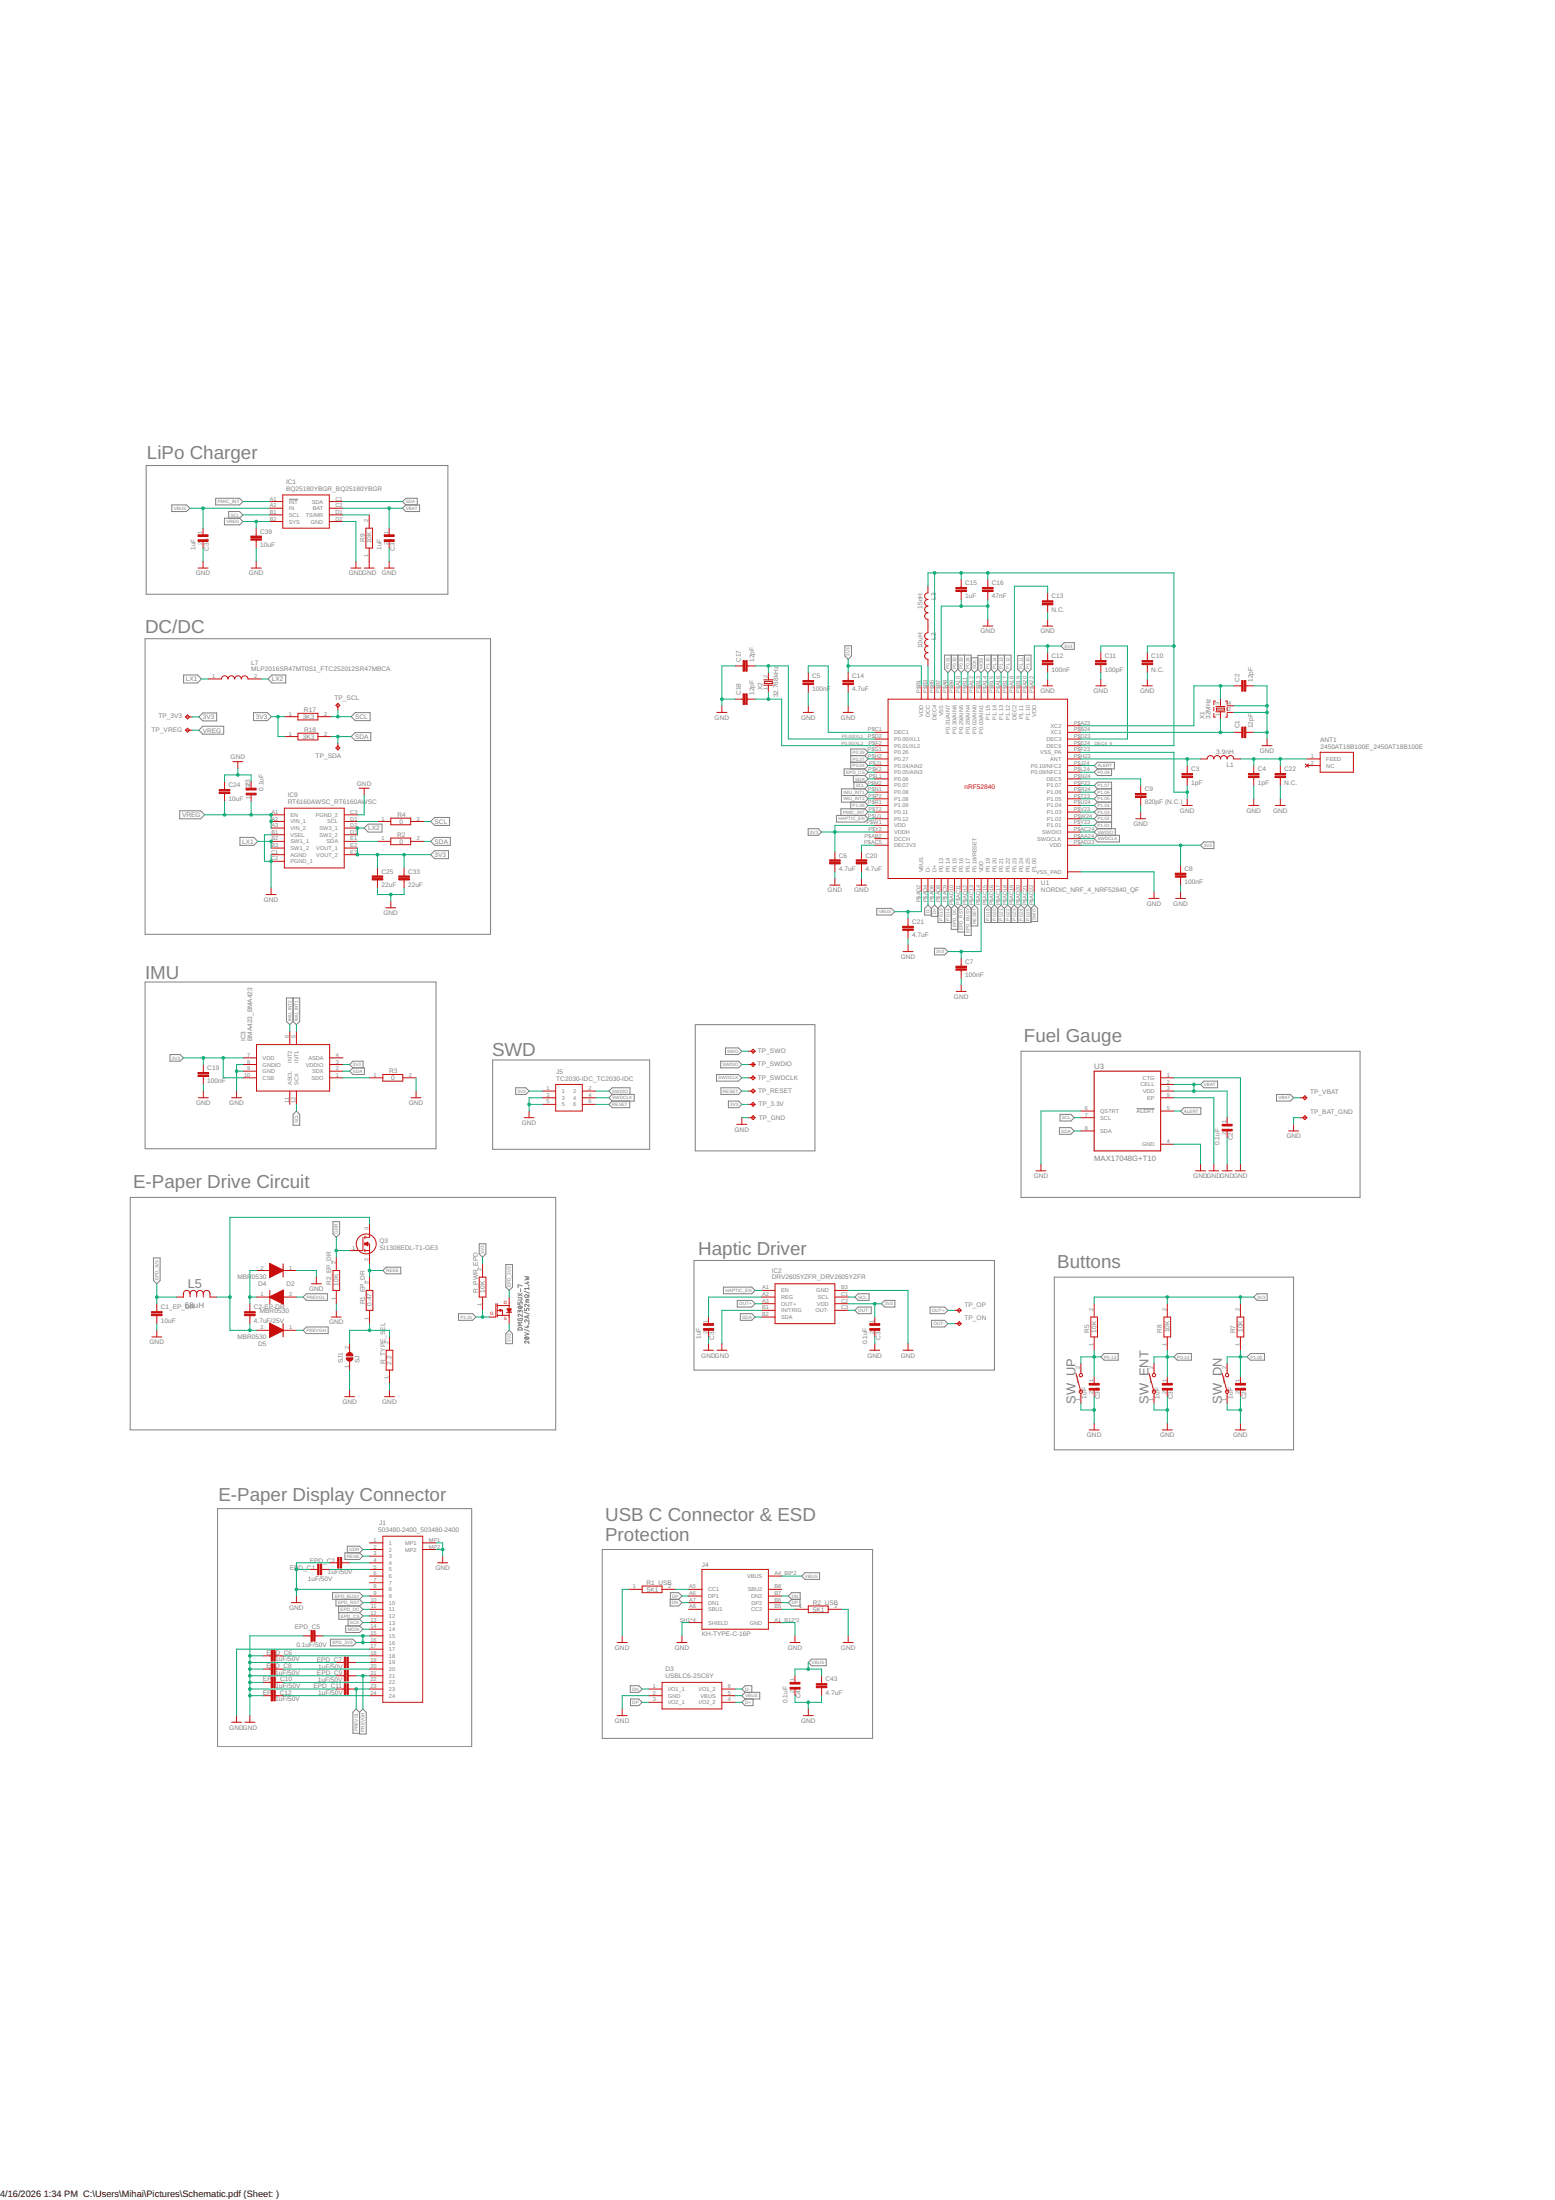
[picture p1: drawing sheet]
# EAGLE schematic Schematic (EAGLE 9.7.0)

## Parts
ANT1  2450AT18B100E_2450AT18B100E  [2450AT18B100E_ANTC3216X140N]
C1  12pF  NORDIC_NRF_3_CAPACITOR_0201_L  [NORDIC_NRF_3_RESC0201_L]
C1_EP_DR  10uF  NORDIC_NRF_3_CAPACITOR_0402_L  [NORDIC_NRF_3_RESC0402_L]
C2  12pF  NORDIC_NRF_3_CAPACITOR_0201_L  [NORDIC_NRF_3_RESC0201_L]
C2-EP-DR  4.7uF/25V  NORDIC_NRF_3_CAPACITOR_0402_L  [NORDIC_NRF_3_RESC0402_L]
C3  1pF  NORDIC_NRF_3_CAPACITOR_0201_L  [NORDIC_NRF_3_RESC0201_L]
C4  1pF  NORDIC_NRF_3_CAPACITOR_0201_L  [NORDIC_NRF_3_RESC0201_L]
C5  100nF  NORDIC_NRF_3_CAPACITOR_0201_L  [NORDIC_NRF_3_RESC0201_L]
C6  4.7uF  NORDIC_NRF_3_CAPACITOR_0402_L  [NORDIC_NRF_3_RESC0402_L]
C7  100nF  NORDIC_NRF_3_CAPACITOR_0201_L  [NORDIC_NRF_3_RESC0201_L]
C8  100nF  NORDIC_NRF_3_CAPACITOR_0201_L  [NORDIC_NRF_3_RESC0201_L]
C9  820pF (N.C.)  NORDIC_NRF_3_CAPACITOR_0201_L  [NORDIC_NRF_3_RESC0201_L]
C10  N.C.  NORDIC_NRF_3_CAPACITOR_0201_L  [NORDIC_NRF_3_RESC0201_L]
C11  100pF  NORDIC_NRF_3_CAPACITOR_0201_L  [NORDIC_NRF_3_RESC0201_L]
C12  100nF  NORDIC_NRF_3_CAPACITOR_0201_L  [NORDIC_NRF_3_RESC0201_L]
C13  N.C.  NORDIC_NRF_3_CAPACITOR_0201_L  [NORDIC_NRF_3_RESC0201_L]
C14  4.7uF  NORDIC_NRF_3_CAPACITOR_0402_L  [NORDIC_NRF_3_RESC0402_L]
C15  1uF  NORDIC_NRF_3_CAPACITOR_0402_L  [NORDIC_NRF_3_RESC0402_L]
C16  47nF  NORDIC_NRF_3_CAPACITOR_0201_L  [NORDIC_NRF_3_RESC0201_L]
C17  12pF  NORDIC_NRF_3_CAPACITOR_0201_L  [NORDIC_NRF_3_RESC0201_L]
C18  12pF  NORDIC_NRF_3_CAPACITOR_0201_L  [NORDIC_NRF_3_RESC0201_L]
C19  100nF  NORDIC_NRF_3_CAPACITOR_0201_L  [NORDIC_NRF_3_RESC0201_L]
C20  4.7uF  NORDIC_NRF_3_CAPACITOR_0402_L  [NORDIC_NRF_3_RESC0402_L]
C21  4.7uF  NORDIC_NRF_3_CAPACITOR_0402_L  [NORDIC_NRF_3_RESC0402_L]
C22  N.C.  NORDIC_NRF_3_CAPACITOR_0201_L  [NORDIC_NRF_3_RESC0201_L]
C23  0.1uF  GRM011R60J152KE01L_2_GRM011R60J152KE01L  [GRM011R60J152KE01L_2_CAPC0201X13N]
C24  10uF  NORDIC_NRF_3_CAPACITOR_0402_L  [NORDIC_NRF_3_RESC0402_L]
C25  22uF  NORDIC_NRF_3_CAPACITOR_0402_L  [NORDIC_NRF_3_RESC0402_L]
C27  0.1uF  GRM011R60J152KE01L_2_GRM011R60J152KE01L  [GRM011R60J152KE01L_2_CAPC0201X13N]
C29  1uF  GRM011R60J152KE01L_2_GRM011R60J152KE01L  [GRM011R60J152KE01L_2_CAPC0201X13N]
C30  1uF  GRM011R60J152KE01L_2_GRM011R60J152KE01L  [GRM011R60J152KE01L_2_CAPC0201X13N]
C31  1uF  GRM011R60J152KE01L_2_GRM011R60J152KE01L  [GRM011R60J152KE01L_2_CAPC0201X13N]
C32  1uF  GRM011R60J152KE01L_2_GRM011R60J152KE01L  [GRM011R60J152KE01L_2_CAPC0201X13N]
C33  22uF  NORDIC_NRF_3_CAPACITOR_0402_L  [NORDIC_NRF_3_RESC0402_L]
C34  0.1uF  GRM011R60J152KE01L_2_GRM011R60J152KE01L  [GRM011R60J152KE01L_2_CAPC0201X13N]
C37  1uF  GRM011R60J152KE01L_2_GRM011R60J152KE01L  [GRM011R60J152KE01L_2_CAPC0201X13N]
C38  1uF  GRM011R60J152KE01L_2_GRM011R60J152KE01L  [GRM011R60J152KE01L_2_CAPC0201X13N]
C39  10uF  NORDIC_NRF_3_CAPACITOR_0402_L  [NORDIC_NRF_3_RESC0402_L]
C42  0.1uF  GRM011R60J152KE01L_2_GRM011R60J152KE01L  [GRM011R60J152KE01L_2_CAPC0201X13N]
C43  4.7uF  NORDIC_NRF_3_CAPACITOR_0402_L  [NORDIC_NRF_3_RESC0402_L]
D2  MBR0530  ESP32_C6_LIBRARY_5_MBR0530  [ESP32_C6_LIBRARY_5_SOD3716X135N]
D3  USBLC6-2SC6Y  ESP32_C6_LIBRARY_3_USBLC6-2SC6Y  [ESP32_C6_LIBRARY_3_SOT95P280X145-6N]
D4  MBR0530  ESP32_C6_LIBRARY_5_MBR0530  [ESP32_C6_LIBRARY_5_SOD3716X135N]
D5  MBR0530  ESP32_C6_LIBRARY_5_MBR0530  [ESP32_C6_LIBRARY_5_SOD3716X135N]
DMG2305UX-7  20V/4.2A/52mΩ/1.4W  ESP32_C6_LIBRARY_4_ESP32_WROVER_SPARKFUN-DISCRETESEMI_MOSFET_PCH-DMG2305UX-7  [ESP32_C6_LIBRARY_4_ESP32_C6_LIBRARY_4_ESP32_C6_LIBRARY_4_ESP32_C6_LIBRARY_4_ESP32_WROVER_SPARKFUN-DISCRETESEMI_SOT23-3]
EPD_C1  1uF/50V  NORDIC_NRF_3_CAPACITOR_0402_L  [NORDIC_NRF_3_RESC0402_L]
EPD_C2  1uF/50V  NORDIC_NRF_3_CAPACITOR_0402_L  [NORDIC_NRF_3_RESC0402_L]
EPD_C5  0.1uF/50V  NORDIC_NRF_3_CAPACITOR_0201_L  [NORDIC_NRF_3_RESC0201_L]
EPD_C6  1uF/50V  NORDIC_NRF_3_CAPACITOR_0402_L  [NORDIC_NRF_3_RESC0402_L]
EPD_C7  1uF/50V  NORDIC_NRF_3_CAPACITOR_0402_L  [NORDIC_NRF_3_RESC0402_L]
EPD_C8  1uF/50V  NORDIC_NRF_3_CAPACITOR_0402_L  [NORDIC_NRF_3_RESC0402_L]
EPD_C9  1uF/50V  NORDIC_NRF_3_CAPACITOR_0402_L  [NORDIC_NRF_3_RESC0402_L]
EPD_C10  1uF/50V  NORDIC_NRF_3_CAPACITOR_0402_L  [NORDIC_NRF_3_RESC0402_L]
EPD_C11  1uF/50V  NORDIC_NRF_3_CAPACITOR_0402_L  [NORDIC_NRF_3_RESC0402_L]
EPD_C12  1uF/50V  NORDIC_NRF_3_CAPACITOR_0402_L  [NORDIC_NRF_3_RESC0402_L]
IC1  BQ25180YBGR_BQ25180YBGR  [BQ25180YBGR_BGA8C40P2X4_100X155X50]
IC2  DRV2605YZFR_DRV2605YZFR  [DRV2605YZFR_BGA9C50P3X3_144X144X62]
IC3  BMA423_BMA423  [BMA423_BMA423]
IC9  RT6160AWSC_RT6160AWSC  [RT6160AWSC_BGA15C40P3X5_140X230X60]
J1  503480-2400_503480-2400  [503480-2400_5034802400]
J4  KH-TYPE-C-16P  KH-TYPE-C-16P_KH-TYPE-C-16P  [KH-TYPE-C-16P_KINGHELM_KH-TYPE-C-16P]
J5  TC2030-IDC_TC2030-IDC  [TC2030-IDC_TC2030IDC]
L1  3.9nH  NORDIC_NRF_2_INDUCTOR_0201_L  [NORDIC_NRF_2_RESC0201_L]
L2  10uH  NORDIC_NRF_2_INDUCTOR_0402_L  [NORDIC_NRF_2_RESC0402_L]
L3  15nH  NORDIC_NRF_2_INDUCTOR_0201_L  [NORDIC_NRF_2_RESC0201_L]
L5  68uH  ESP32_C6_LIBRARY_2_744043680IND_4828-WE-TPC_WRE  [ESP32_C6_LIBRARY_2_IND_4828-WE-TPC_WRE]
L7  MLP2016SR47MT0S1_FTC252012SR47MBCA  [MLP2016SR47MT0S1_INDC2016X100N]
Q3  SI1308EDL-T1-GE3  ESP32_C6_LIBRARY_6_SI1308EDL-T1-GE3  [ESP32_C6_LIBRARY_6_SOT65P210X110-3N]
R1_EP_DR  0.47  CPF0201D7K68C1_CPF0201D7K68C1  [CPF0201D7K68C1_0201]
R1_USB  5K1  CPF0201D7K68C1_CPF0201D7K68C1  [CPF0201D7K68C1_0201]
R2  0  CPF0201D7K68C1_CPF0201D7K68C1  [CPF0201D7K68C1_0201]
R2_EP_DR  10K  CPF0201D7K68C1_CPF0201D7K68C1  [CPF0201D7K68C1_0201]
R2_USB  5K1  CPF0201D7K68C1_CPF0201D7K68C1  [CPF0201D7K68C1_0201]
R3  0  CPF0201D7K68C1_CPF0201D7K68C1  [CPF0201D7K68C1_0201]
R4  0  CPF0201D7K68C1_CPF0201D7K68C1  [CPF0201D7K68C1_0201]
R5  10K  CPF0201D7K68C1_CPF0201D7K68C1  [CPF0201D7K68C1_0201]
R7  10K  CPF0201D7K68C1_CPF0201D7K68C1  [CPF0201D7K68C1_0201]
R8  10K  CPF0201D7K68C1_CPF0201D7K68C1  [CPF0201D7K68C1_0201]
R9  10K  CPF0201D7K68C1_CPF0201D7K68C1  [CPF0201D7K68C1_0201]
R17  3K3  CPF0201D7K68C1_CPF0201D7K68C1  [CPF0201D7K68C1_0201]
R18  3K3  CPF0201D7K68C1_CPF0201D7K68C1  [CPF0201D7K68C1_0201]
R_PWR_EPD  10K  CPF0201D7K68C1_CPF0201D7K68C1  [CPF0201D7K68C1_0201]
R_TYPE_SEL  2.2  CPF0201D7K68C1_CPF0201D7K68C1  [CPF0201D7K68C1_0201]
SJ1  SJ  ESP32_C6_LIBRARY_7_JUMPER_SJ  [ESP32_C6_LIBRARY_7_JUMPER_SJ]
SW_DN  2025-10-22_07-23-44_LIBRARY_EVP-AKE31ASW_EVP-AKE31A_PAN  [2025-10-22_07-23-44_LIBRARY_SW_EVP-AKE31A_PAN]
SW_ENT  2025-10-22_07-23-44_LIBRARY_EVP-AKE31ASW_EVP-AKE31A_PAN  [2025-10-22_07-23-44_LIBRARY_SW_EVP-AKE31A_PAN]
SW_UP  2025-10-22_07-23-44_LIBRARY_EVP-AKE31ASW_EVP-AKE31A_PAN  [2025-10-22_07-23-44_LIBRARY_SW_EVP-AKE31A_PAN]
TP_3.3V  HECTOR_WATCH_1_TPTP20R  [HECTOR_WATCH_1_TP20R]
TP_3V3  HECTOR_WATCH_1_TPTP20R  [HECTOR_WATCH_1_TP20R]
TP_BAT_GND  HECTOR_WATCH_1_TPTP20R  [HECTOR_WATCH_1_TP20R]
TP_GND  HECTOR_WATCH_1_TPTP20R  [HECTOR_WATCH_1_TP20R]
TP_ON  HECTOR_WATCH_1_TPTP20R  [HECTOR_WATCH_1_TP20R]
TP_OP  HECTOR_WATCH_1_TPTP20R  [HECTOR_WATCH_1_TP20R]
TP_RESET  HECTOR_WATCH_1_TPTP20R  [HECTOR_WATCH_1_TP20R]
TP_SCL  HECTOR_WATCH_1_TPTP20R  [HECTOR_WATCH_1_TP20R]
TP_SDA  HECTOR_WATCH_1_TPTP20R  [HECTOR_WATCH_1_TP20R]
TP_SWDCLK  HECTOR_WATCH_1_TPTP20R  [HECTOR_WATCH_1_TP20R]
TP_SWDIO  HECTOR_WATCH_1_TPTP20R  [HECTOR_WATCH_1_TP20R]
TP_SWO  HECTOR_WATCH_1_TPTP20R  [HECTOR_WATCH_1_TP20R]
TP_VBAT  HECTOR_WATCH_1_TPTP20R  [HECTOR_WATCH_1_TP20R]
TP_VREG  HECTOR_WATCH_1_TPTP20R  [HECTOR_WATCH_1_TP20R]
U1  NORDIC_NRF_4_NRF52840_QF  [NORDIC_NRF_4_AQFN50P700X700X85_HS-74N]
U3  MAX17048G+T10  ESP32_C6_LIBRARY_MAX17048G+T10  [ESP32_C6_LIBRARY_SON50P200X200X80-9N]
X1  32MHz  NORDIC_NRF_XTAL_32MHZ  [NORDIC_NRF_BT-XTAL_2016_N]
X2  32.768kHz  NORDIC_NRF_1_XTAL_32KHZ  [NORDIC_NRF_1_XTAL_3215_N]

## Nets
3V3: C6.1 C7.1 C8.1 C12.1 C14.1 C19.1 C25.1 C33.1 C34.1 DMG2305UX-7.2(S) IC2.C2(VDD) IC3.3(VDDIO) IC3.7(VDD) IC3.10(CSB) IC9.E2(VOUT_1) IC9.E3(VOUT_2) J5.1 R5.2 R7.2 R8.2 R17.1 R18.1 R_PWR_EPD.2 TP_3.3V.TP TP_3V3.TP U1.P$A22(VDD) U1.P$AD14(VDD) U1.P$AD23(VDD) U1.P$B1(VDD) U1.P$W1(VDD) U1.P$Y2(VDDH)
ALERT: U1.P$J24(P0.10/NFC2) U3.5(!ALERT)
D+: D3.4(I/O2_2) U1.P$AD6(D+)
D-: D3.6(I/O1_2) U1.P$AD4(D-)
DEC4_6: C10.1 C15.1 C16.1 L3.2 U1.P$B5(DEC4) U1.P$E24(DEC6)
DN: D3.1(I/O1_1) J4.A7(DN1) J4.B7(DN2)
DP: D3.3(I/O2_1) J4.A6(DP1) J4.B6(DP2)
EPD_3V3: C1_EP_DR.1 DMG2305UX-7.3(D) EPD_C5.2 J1.15 J1.16 L5.2
EPD_BUSY: J1.9 U1.P$AD12(P0.17)
EPD_CS: J1.12 U1.P$K2(P0.05/AIN3)
EPD_DC: J1.11 U1.P$AD10(P0.15)
EPD_RST: J1.10 U1.P$AC11(P0.16)
GDR: J1.2 Q3.1(G) R2_EP_DR.2
GND: C1.2 C1_EP_DR.2 C2.2 C3.2 C4.2 C5.2 C6.2 C7.2 C8.2 C9.2 C10.2 C11.2 C12.2 C13.2 C14.2 C15.2 C16.2 C17.1 C18.1 C19.2 C20.2 C21.2 C22.2 C23.2 C24.1 C25.2 C27.2 C29.2 C30.2 C31.2 C32.2 C33.2 C34.2 C37.2 C38.2 C39.2 C42.2 C43.2 D3.2(GND) D4.1(K) EPD_C1.1 EPD_C2.1 EPD_C5.1 EPD_C6.1 EPD_C7.1 EPD_C8.1 EPD_C9.1 EPD_C10.1 EPD_C11.1 EPD_C12.1 IC1.D2(GND) IC2.B1(IN/TRIG) IC2.B3(GND) IC3.8(GNDIO) IC3.9(GND) IC9.B1(VSEL) IC9.C1(AGND) IC9.C2(PGND_1) IC9.C3(PGND_2) J1.8 J1.17 J1.MP1 J1.MP2 J4.A1_B12(GND) J4.A12_B1(GND) J4.SH1(SHIELD) J4.SH2(SHIELD) J4.SH3(SHIELD) J4.SH4(SHIELD) J5.3 J5.5 R1_USB.1 R2_EP_DR.1 R2_USB.2 R3.2 R9.1 R_TYPE_SEL.1 SJ1.1 SW_DN.1 SW_ENT.1 SW_UP.1 TP_BAT_GND.TP TP_GND.TP U1.P$74(VSS_PAD) U1.P$75(VSS_PAD) U1.P$76(VSS_PAD) U1.P$77(VSS_PAD) U1.P$78(VSS_PAD) U1.P$79(VSS_PAD) U1.P$80(VSS_PAD) U1.P$81(VSS_PAD) U1.P$82(VSS_PAD) U1.P$83(VSS_PAD) U1.P$84(VSS_PAD) U1.P$85(VSS_PAD) U1.P$86(VSS_PAD) U1.P$87(VSS_PAD) U1.P$88(VSS_PAD) U1.P$89(VSS_PAD) U1.P$90(VSS_PAD) U1.P$B7(VSS) U1.P$F23(VSS_PA) U3.1(CTG) U3.4(GND) U3.6(QSTRT) U3.9(EP) X1.2 X1.4
HAPTIC_EN: IC2.A1(EN) U1.P$U1(P0.12)
IMU_INT1: IC3.5(INT1) U1.P$N1(P0.08)
IMU_INT2: IC3.6(INT2) U1.P$P2(P1.08)
LX1: IC9.B2(SW1_1) IC9.B3(SW1_2) L7.1
LX2: IC9.D2(SW2_1) IC9.D3(SW2_2) L7.2
MOSI: J1.14 U1.P$B13(P0.03/AIN1)
N$1: L2.2 L3.1
N$2: IC9.D1(SCL) R4.1
N$3: C32.1 IC2.A2(REG)
N$4: IC9.E1(SDA) R2.1
N$6: IC3.1(SDO) R3.1
N$7: C5.1 U1.P$C1(DEC1)
N$8: IC1.D1(TS/MR) R9.2
N$9: C2-EP-DR.1 D2.1(K) D4.2(A)
N$10: EPD_C6.2 J1.18
N$11: R1_EP_DR.1 R_TYPE_SEL.2 SJ1.2
N$12: J4.A5(CC1) R1_USB.2
N$14: EPD_C2.2 J1.4
N$15: EPD_C1.2 J1.5
N$16: J4.B5(CC2) R2_USB.1
N$18: EPD_C7.2 J1.19
N$19: C2-EP-DR.2 D5.2(A) L5.1 Q3.3(D)
N$20: C20.1 U1.P$AC5(DEC3V3)
N$21: EPD_C8.2 J1.20
N$22: EPD_C12.2 J1.24
N$24: EPD_C10.2 J1.22
N$40: L2.1 U1.P$B3(DCC)
N$43: C13.1 U1.P$A18(DEC2)
N$58: C9.1 U1.P$N24(DEC5)
N$59: C11.1 U1.P$D23(DEC3)
N$60: C2.1 U1.P$A23(XC2) X1.3
N$61: C1.1 U1.P$B24(XC1) X1.1
N$62: C3.1 L1.1 U1.P$H23(ANT)
N$63: ANT1.1(FEED) C4.1 C22.1 L1.2
OUT+: IC2.A3(OUT+) TP_OP.TP
OUT-: IC2.C3(OUT-) TP_ON.TP
P0.00/XL1: C17.2 U1.P$D2(P0.00/XL1) X2.2
P0.00/XL2: C18.2 U1.P$F2(P0.01/XL2) X2.1
P0.04: U1.P$J1(P0.04/AIN2)
P0.09: U1.P$L24(P0.09/NFC1)
P0.13: C30.1 R5.1 SW_UP.2 U1.P$AD8(P0.13)
P0.14: C31.1 R8.1 SW_ENT.2 U1.P$AC9(P0.14)
P0.19: U1.P$AC15(P0.19)
P0.20: U1.P$AD16(P0.20)
P0.21: U1.P$AC17(P0.21)
P0.22: U1.P$AD18(P0.22)
P0.23: U1.P$AC19(P0.23)
P0.24: U1.P$AD20(P0.24)
P0.25: U1.P$AC21(P0.25)
P0.26: U1.P$G1(P0.26)
P0.27: U1.P$H2(P0.27)
P0.28: U1.P$B11(P0.28/AIN4)
P0.29: U1.P$A10(P0.29/AIN5)
P0.30: U1.P$B9(P0.30/AIN6)
P0.31: U1.P$A8(P0.31/AIN7)
P1.01: DMG2305UX-7.1(G) R_PWR_EPD.1 U1.P$Y23(P1.01)
P1.02: C29.1 R7.1 SW_DN.2 U1.P$W24(P1.02)
P1.03: U1.P$V23(P1.03)
P1.04: U1.P$U24(P1.04)
P1.05: U1.P$T23(P1.05)
P1.06: U1.P$R24(P1.06)
P1.07: U1.P$P23(P1.07)
P1.09: U1.P$R1(P1.09)
P1.10: U1.P$A20(P1.10)
P1.11: U1.P$B19(P1.11)
P1.12: U1.P$B17(P1.12)
P1.13: U1.P$A16(P1.13)
P1.14: U1.P$B15(P1.14)
P1.15: U1.P$A14(P1.15)
PMIC_INT: IC1.A1(!INT) U1.P$T2(P0.11)
PREVGH: D5.1(K) EPD_C9.2 J1.21
PREVGL: D2.2(A) EPD_C11.2 J1.23
RESE: J1.3 Q3.2(S) R1_EP_DR.2
RESET: J5.6 TP_RESET.TP U1.P$AC13(P0.18/RESET)
SCK: J1.13 U1.P$A12(P0.02/AIN0)
SCL: IC1.B1(SCL) IC2.C1(SCL) IC3.12(SCX) R4.2 R17.2 TP_SCL.TP U1.P$M2(P0.07) U3.7(SCL)
SDA: IC1.C1(SDA) IC2.B2(SDA) IC3.2(SDX) R2.2 R18.2 TP_SDA.TP U1.P$L1(P0.06) U3.8(SDA)
SWDCLK: J5.4 TP_SWDCLK.TP U1.P$AA24(SWDCLK)
SWDIO: J5.2 TP_SWDIO.TP U1.P$AC24(SWDIO)
SWO: TP_SWO.TP U1.P$AD22(P1.00)
VBAT: C27.1 C37.1 IC1.C2(BAT) TP_VBAT.TP U3.2(CELL) U3.3(VDD)
VBUS: C21.1 C38.1 C42.1 C43.1 D3.5(VBUS) IC1.A2(IN) J4.A4_B9(VBUS) J4.A9_B4(VBUS) U1.P$AD2(VBUS)
VREG: C23.1 C24.2 C39.1 IC1.B2(SYS) IC9.A1(EN) IC9.A2(VIN_1) IC9.A3(VIN_2) TP_VREG.TP
Unconnected: ANT1.2(NC) IC3.4(ASDA) IC3.11(ASCL) J1.1 J1.6 J1.7 J4.A8(SBU1) J4.B8(SBU2) U1.P$AB2(DCCH)

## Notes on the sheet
- LiPo Charger
- DC/DC
- IMU
- Fuel Gauge
- SWD
- E-Paper Drive Circuit
- USB C Connector & ESD
  Protection
- Haptic Driver
- Buttons
- E-Paper Display Connector

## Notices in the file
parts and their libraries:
InkTime_v5: COPYRIGHT: Copyright (C) 2024 Ultra Librarian. All rights reserved.
InkTime_v5: COPYRIGHT: Copyright (C) 2025 Ultra Librarian. All rights reserved.
